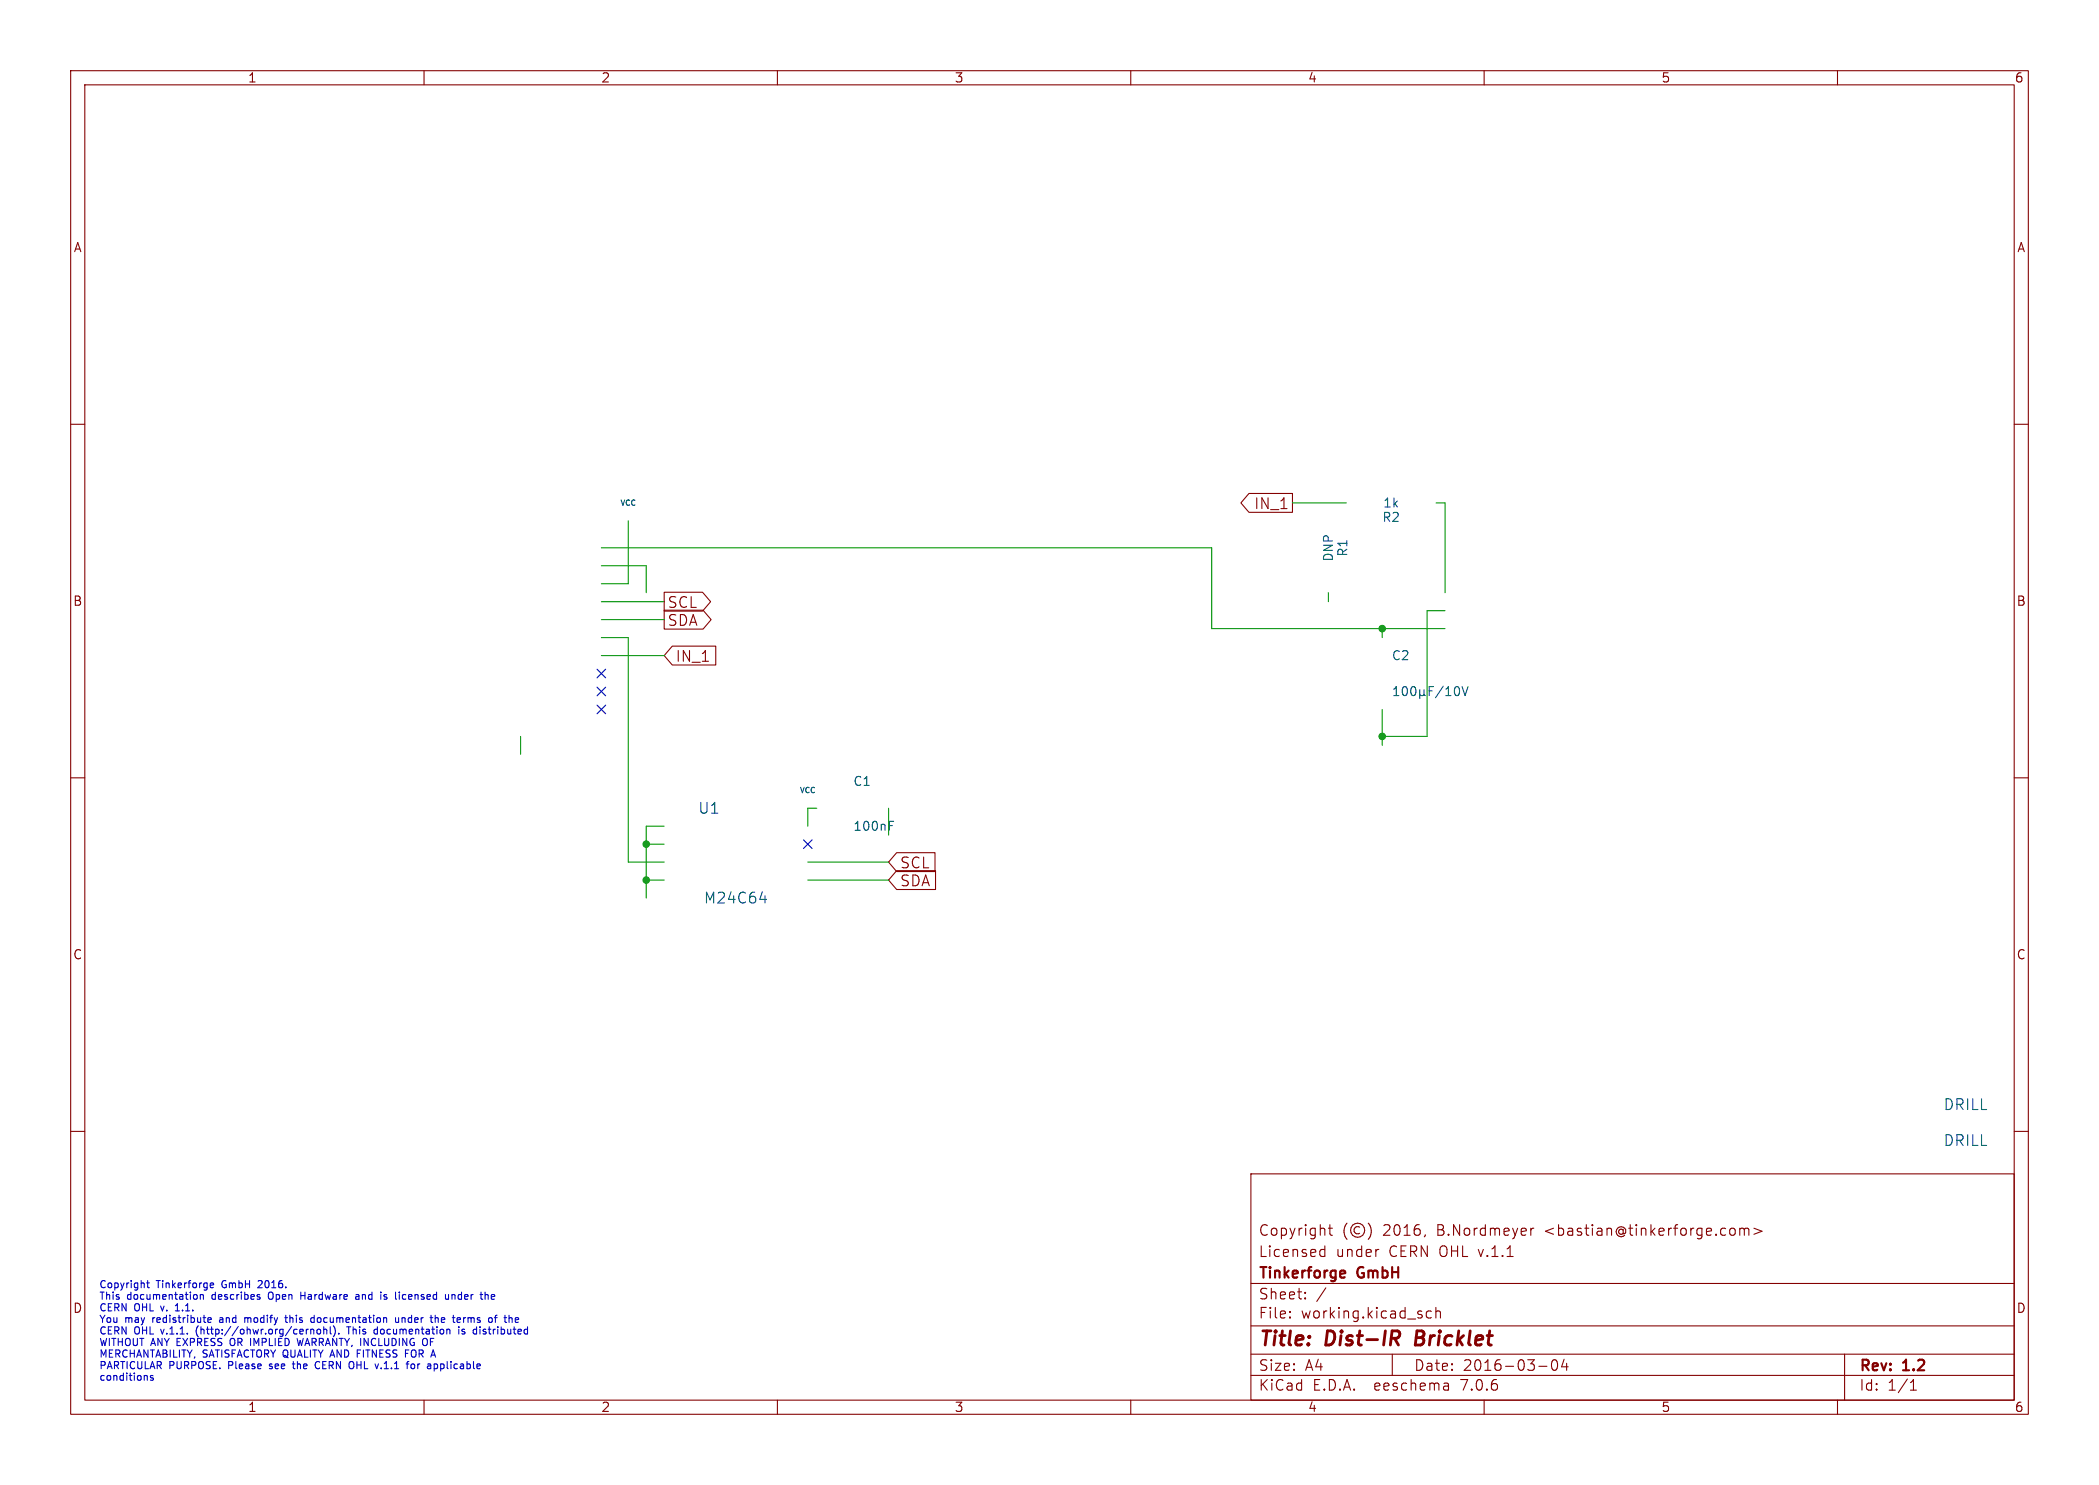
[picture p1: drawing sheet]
<svg xmlns="http://www.w3.org/2000/svg" width="297mm" height="210mm" viewBox="0 0 297 210" stroke-linecap="round" stroke-linejoin="round" font-family="sans-serif">
<g fill="none" stroke="#840000" stroke-width=".15">
<path d="M10 10h277v190h-277zM12 12h273v186h-273zM60 10v2M110 10v2M160 10v2M210 10v2M260 10v2M10 60h2M285 60h2M176.7 69.8h6.2v2.7h-6.2l-1.1-1.4zM94 86.3h5.5l1.1 1.3-1.1 1.4h-5.5zM94 83.8h5.4l1.2 1.3-1.2 1.3h-5.4z"/>
<path d="M95.1 91.4h6.2v2.6h-6.2l-1.1-1.3zM10 110h2M285 110h2M126.9 120.6h5.4v2.7h-5.4l-1.2-1.4zM126.9 123.1h5.5v2.7h-5.5l-1.2-1.3zM10 160h2M285 160h2M177 166h108v32h-108zM186.9 177.6l.1 .1 .5-.1M186.9 176.8l.1-.1 .5 .1M187.5 176.2v1.5M188 173.7h.5"/>
<path d="M188.2 173.2v1.3v.1l.3 .1M190.6 173a1.72 1.72 0 0 0 0 2.3M192.4 173.6a.52 .52 0 0 0-.8 .4 .52 .52 0 0 0 .8 .4M193.6 173a1.72 1.72 0 0 1 0 2.3M195 176.7h.1M201.7 174.6l-.2 .3M216.6 173.7v1M217 173.7l-.3 .1-.1 .2M245 173.7a.41 .41 0 0 1 .5 .3v.4a.41 .41 0 0 1-.5 .3M246.2 173.8a.37 .37 0 0 1 .6 .1M246.2 173.7v1M246.8 173.9l.2-.2 .4 .1 .1 .9"/>
<path d="M246.8 173.9v.8M248.2 173.7l1.1 .4-1.1 .5M60 198v2M110 198v2M160 198v2M177 194.5h108M177 191.5h108M177 187.5h108M177 181.5h108M182.5 186.3h.1l-.1 .1M182.5 186.3v.1M182.5 185.5v.1"/>
<path d="M182.5 185.5h.1l-.1 .1M184.7 183.6v.1M184.7 183.6h-.1l.1 .1M184.7 182.8v.1M184.7 182.8h-.1l.1 .1M187.6 182.1l-1.3 2M197 191.5v3M202.5 185.5l-.4-.1-.3 .3v.4l.2 .2 .1 .1 .4-.1M203.2 185.5a.37 .37 0 0 1 .6 .1v.8M203.2 184.9v1.5M204.9 195.7l.1 .9M205 196.5l-.2 .1"/>
<path d="M205 196h-.2M210 198v2M217.7 193.2h1.2M219.7 192.4a.36 .36 0 0 1 .3-.1 .36 .36 0 0 1 .3 .3 .77 .77 0 0 1-.4 1.2 .91 .91 0 0 1-.2-1.4zM221.3 192.2l-.3 1.1h.9M221.7 192.8v1M260 198v2M261 191.5v6.5M270.3 196.6h.9M270.3 195.5l.4-.4v1.5"/>
<circle cx="192.1" cy="174" r="1"/>
</g>
<path d="M197.3 189.3l.6 .9M197.7 188.2l.2 .1a.58 .58 0 0 1-.3 1M200.5 188.2l-.2 2h.7" fill="none" stroke="#840000" stroke-width=".4"/>
<path d="M190.1 179.7l.2 .1v.2l-.7 .2M190.3 180.6l-.2 .1" fill="none" stroke="#840000" stroke-width=".3"/>
<g fill="none" stroke="#0000c2" stroke-width=".15">
<path d="M20.7 194.5l.1 .2v.5M20.7 181.4h.4M20.9 181.1v.9l.2 .1M21.7 194.6l-.3-.1-.1 .2v.1l.4 .1v.2h-.4M24.8 185.4h.6M25 184.5l-.2 .2M27.6 183.1h.2l.1 .2v.4h-.3M27.8 187.9v.7M28.3 183.2l.2-.1h.2l.1 .6M28.3 183.1v.6M29.4 186.7l.5-.1-.1-.2-.2-.1-.2 .2 .1 .5h.3M29.7 181.6l.2-.2h.2l.1 .2v.1l-.5 .1"/>
<path d="M29.7 182l.2 .1h.3M31.1 186.7v.3M32.6 189.4v.7M34.6 186.3v.7M34.9 186.3l-.3 .1M36.6 181.1l-.1 .1M36.7 183.4l.1 .2-.1 .1M36.7 183.1h.1M37.1 181.5l-.6 .6h.6M38 182.9v.7M38.1 193.5l.1 .1M38.2 192.9v.3"/>
<path d="M40.3 186.3h.4M40.4 186v.9l.3 .1M41.4 192.9h.3M41.5 192.5v.9l.2 .2M42 189.3l.3 1 .2-.7 .2 .7M42.6 182.7v1M42.6 183.2h.5M44 186.8l.2 .2h.3M44 188v.7M44 188.1l.1-.1h.3v.7M44.5 186.4l-.3-.1-.2 .2M44.5 186v1"/>
<path d="M44.8 192.6a.5 .5 0 0 0-.2 .6 .5 .5 0 0 0 .6 .3M44.9 188h.3l.2 .2v.3l-.2 .2-.3-.1-.1-.1zM45.8 188.1l.2-.1h.2v.7M45.8 187.6v1.1M46.7 187.6v.9l.2 .2M47.2 187.5a1.19 1.19 0 0 1 0 1.5M47.9 188.6v.1M49.3 187.6v1.1M49.9 192.6a.72 .72 0 0 1 0 .9M50.4 183.1h.3l.1 .6M50.5 191.4h.4M50.8 183.3l-.3 .1-.2 .1 .2 .2h.3"/>
<path d="M53 188.6l.1 .1 .3-.1M53.4 188h-.3l-.1 .1M53.4 187.6v1.1M54.3 183.7h.4M54.7 183.1h-.2l-.2 .1 .1 .2 .3 .1M56 186.3v.7h.3l.1-.1M56.4 186.3v.7M56.5 182.7v.1M56.9 186.3v.7M57 183.1l-.1 .2 .1 .4M57 186.3l-.1 .1M57.4 191.4h.3"/>
<path d="M58.2 192.9h.3l.2 .2v.3l-.2 .2-.3-.1-.1-.1zM60.3 189.3a.72 .72 0 0 1 0 .9M61.4 192.9h.3l.2 .2-.1 .4h-.4M61.6 186.4l.1-.1 .3 .1v.6M61.6 186v1M63 183.1l.1 .6h.2h.2M63.5 183.1v.6M63.5 188l.2 .1v.6M64 183.1v.6M64.3 183.1h-.2l-.1 .1M64.9 187.6v.1M64.9 188v.7"/>
<path d="M65 186.3l.2 .3-.5 .1M65.1 187h-.1M65.4 188.6h.3M65.6 186.3v.7M65.6 186.4v.1M65.7 188h-.2l-.1 .1v.2l.3 .1M67.9 187.6v.1M67.9 188v.7M68.8 183.1l.3 .1v.5M69.6 183.1v.6M70 186.3h.3M70 183.3l-.5 .1"/>
<path d="M70.3 186l-.2 .1v.9M72.9 187h.4M72.9 186.4l.3-.1 .2 .3-.5 .1"/>
</g>
<g fill="none" stroke="#009600" stroke-width=".15">
<path d="M85.1 77.5h86.3v11.4h33.1M88.9 73.7v8.9h-3.8M182.9 71.1h7.6M203.2 71.1h1.3v12.7M85.1 87.6h8.9M85.1 80h6.3v3.8M85.1 90.2h3.8v31.7h5.1M85.1 92.7h8.9M85.1 85.1h8.9M188 83.8v1.3M195.6 88.9v1.3M204.5 86.4h-2.6v17.7h-6.3"/>
<path d="M73.7 104.1v2.6M91.4 119.4h2.6M94 116.8h-2.6v10.2M115.6 114.3h-1.3v2.5M125.7 114.3v3.8M195.6 100.3v5.1M91.4 124.5h2.6M114.3 121.9h11.4M114.3 124.5h11.4"/>
</g>
<path d="M84.5 94.6l1.2 1.3M84.5 99.7l1.2 1.2M84.5 97.2l1.2 1.2M85.7 94.6l-1.2 1.3M85.7 99.7l-1.2 1.2M85.7 97.2l-1.2 1.2M113.7 118.8l1.2 1.2M114.9 118.8l-1.2 1.2" fill="none" stroke="#000084" stroke-width=".15"/>
<g fill="none" stroke="#006464" stroke-width=".15">
<path d="M197.2 98.4h.7M197.2 97.5l.4-.4v1.3M198.5 97.2l.2-.1a.69 .69 0 0 1 .3 1.1l-.2 .2a.68 .68 0 0 1-.3-1.2zM199.8 97.2l.1-.1a.69 .69 0 0 1 .3 1.1l-.2 .2a.69 .69 0 0 1-.3-1.2zM200.9 98.2l.2 .2h.2l.2-.2M200.9 97.5v1.3M201.5 98.2l.2 .2M201.5 97.5v.7M202.2 97.7h.4M202.8 97.1h-.6v1.3M204.2 97l-1.1 1.7M204.6 98.4h.7"/>
<path d="M204.6 97.5l.3-.4v1.3M206 97.2l.1-.1a.69 .69 0 0 1 .3 1.1l-.2 .2a.68 .68 0 0 1-.3-1.2zM206.9 97.1l.4 1.3 .4-1.3M125.8 116.8h.5M125.8 116.1h.6M107.5 127.2h1M108.2 126.7v1"/>
</g>
<g fill="#009600" stroke="#009600" stroke-width=".15">
<circle cx="91.4" cy="119.4" r=".46"/>
<circle cx="91.4" cy="124.5" r=".46"/>
<circle cx="195.6" cy="104.1" r=".46"/>
<circle cx="195.6" cy="88.9" r=".46"/>
</g>
<g font-size="2.8" fill="#840000">
<text x="178" y="190.9">Title:</text>
<text x="187.7" y="190.9">Dist-IR</text>
<text x="201.1" y="190.9">Bricklet</text>
</g>
<g font-size="2.1" fill="#840000">
<text x="177.4" y="72.2">IN_1</text>
<text x="94.4" y="88.7">SDA</text>
<text x="94.4" y="86.2">SCL</text>
<text x="95.5" y="93.8">IN_1</text>
<text x="127.3" y="123">SCL</text>
<text x="127.3" y="125.6">SDA</text>
<text x="178" y="178">Licensed</text>
<text x="178" y="175">Copyright</text>
<text x="189" y="178">under</text>
<text x="195.7" y="175">2016,</text>
<text x="196.6" y="178">CERN OHL v.1.1</text>
<text x="203.5" y="175">B.Nordmeyer</text>
<text x="218.8" y="175">&lt;bastian@tinkerforge.com&gt;</text>
<text x="178" y="184">Sheet:</text>
<text x="178" y="181.2">Tinkerforge</text>
<text x="192.2" y="181.2">GmbH</text>
<text x="178" y="186.7">File:</text>
<text x="184.1" y="186.7">working.kicad_sch</text>
<text x="178" y="196.9">KiCad</text>
<text x="178" y="194.1">Size:</text>
<text x="184.7" y="194.1">A4</text>
<text x="185.7" y="196.9">E.D.A.</text>
<text x="194.6" y="196.9">eeschema</text>
<text x="200" y="194.1">Date:</text>
<text x="207" y="196.9">7.0.6</text>
<text x="207" y="194.1">2016-03-04</text>
<text x="263" y="194.3">Rev:</text>
<text x="263" y="196.9">Id:</text>
<text x="267.1" y="196.9">1/1</text>
<text x="269.4" y="194.3">1.2</text>
</g>
<g font-size="2.1" fill="#006464">
<text x="98.7" y="115.3">U1</text>
<text x="99.5" y="128">M24C64</text>
<text x="274.9" y="157.2">DRILL</text>
<text x="274.9" y="162.3">DRILL</text>
</g>
<g font-size="1.8" fill="#840000">
<text x="35" y="11.9">1</text>
<text x="85" y="11.9">2</text>
<text x="135" y="11.9">3</text>
<text x="185" y="11.9">4</text>
<text x="235" y="11.9">5</text>
<text x="285" y="11.9">6</text>
<text x="10.3" y="35.9">A</text>
<text x="285.3" y="35.9">A</text>
<text x="10.3" y="85.9">B</text>
<text x="285.3" y="85.9">B</text>
<text x="10.3" y="135.9">C</text>
<text x="285.3" y="135.9">C</text>
<text x="10.3" y="185.9">D</text>
<text x="285.3" y="185.9">D</text>
<text x="35" y="199.9">1</text>
<text x="85" y="199.9">2</text>
<text x="135" y="199.9">3</text>
<text x="185" y="199.9">4</text>
<text x="235" y="199.9">5</text>
<text x="285" y="199.9">6</text>
</g>
<g font-size="1.8" fill="#006464">
<text x="195.6" y="72">1k</text>
<text x="195.5" y="74">R2</text>
<text x="188.8" y="79.5" transform="rotate(-90 188.8 79.5)">DNP</text>
<text x="190.9" y="78.8" transform="rotate(-90 190.9 78.8)">R1</text>
<text x="196.9" y="93.6">C2</text>
<text x="120.7" y="111.4">C1</text>
<text x="120.7" y="117.7">100nF</text>
</g>
<g font-size="1.4" fill="#0000c2">
<text x="14" y="182.2">Copyright</text>
<text x="14" y="183.9">This</text>
<text x="14" y="185.5">CERN</text>
<text x="18" y="183.9">documentation</text>
<text x="19" y="185.5">OHL</text>
<text x="22.2" y="182.2">Tinkerforge</text>
<text x="23" y="185.5">v.</text>
<text x="25.3" y="185.5">1.1.</text>
<text x="30.2" y="183.9">describes</text>
<text x="31.6" y="182.2">GmbH</text>
<text x="37" y="182.2">2016.</text>
<text x="38.4" y="183.9">Open</text>
<text x="43.2" y="183.9">Hardware</text>
<text x="51.3" y="183.9">and</text>
<text x="55.1" y="183.9">is</text>
<text x="57.4" y="183.9">licensed</text>
<text x="64.7" y="183.9">under</text>
<text x="70" y="183.9">the</text>
<text x="14" y="187.2">You</text>
<text x="14" y="188.8">CERN</text>
<text x="14" y="190.4">WITHOUT ANY EXPRESS</text>
<text x="17.7" y="187.2">may</text>
<text x="19" y="188.8">OHL</text>
<text x="21.8" y="187.2">redistribute</text>
<text x="23" y="188.8">v.1.1.</text>
<text x="28.2" y="188.8">(http://ohwr.org/cernohl).</text>
<text x="31.5" y="187.2">and</text>
<text x="33" y="190.4">OR IMPLIED</text>
<text x="35.3" y="187.2">modify</text>
<text x="41.4" y="187.2">this</text>
<text x="43.1" y="190.4">WARRANTY, INCLUDING</text>
<text x="45.2" y="187.2">documentation</text>
<text x="49.9" y="188.8">This</text>
<text x="53.9" y="188.8">documentation</text>
<text x="57.4" y="187.2">under</text>
<text x="61.3" y="190.4">OF</text>
<text x="62.7" y="187.2">the</text>
<text x="66.1" y="187.2">terms</text>
<text x="66.1" y="188.8">is</text>
<text x="68.4" y="188.8">distributed</text>
<text x="71.4" y="187.2">of</text>
<text x="14" y="192.1">MERCHANTABILITY,</text>
<text x="14" y="193.7">PARTICULAR</text>
<text x="14" y="195.3">conditions</text>
<text x="23.9" y="193.7">PURPOSE.</text>
<text x="28.7" y="192.1">SATISFACTORY QUALITY AND</text>
<text x="32.5" y="193.7">Please</text>
<text x="38.6" y="193.7">see</text>
<text x="42.2" y="193.7">the</text>
<text x="45.6" y="193.7">CERN</text>
<text x="50.6" y="193.7">OHL</text>
<text x="51.2" y="192.1">FITNESS</text>
<text x="54.6" y="193.7">v.1.1</text>
<text x="58.3" y="192.1">FOR</text>
<text x="59.3" y="193.7">for</text>
<text x="62.5" y="193.7">applicable</text>
</g>
<g font-size="1.1" fill="#006464">
<text x="87.7" y="71.7">VCC</text>
<text x="113.1" y="112.4">VCC</text>
</g>
</svg>
